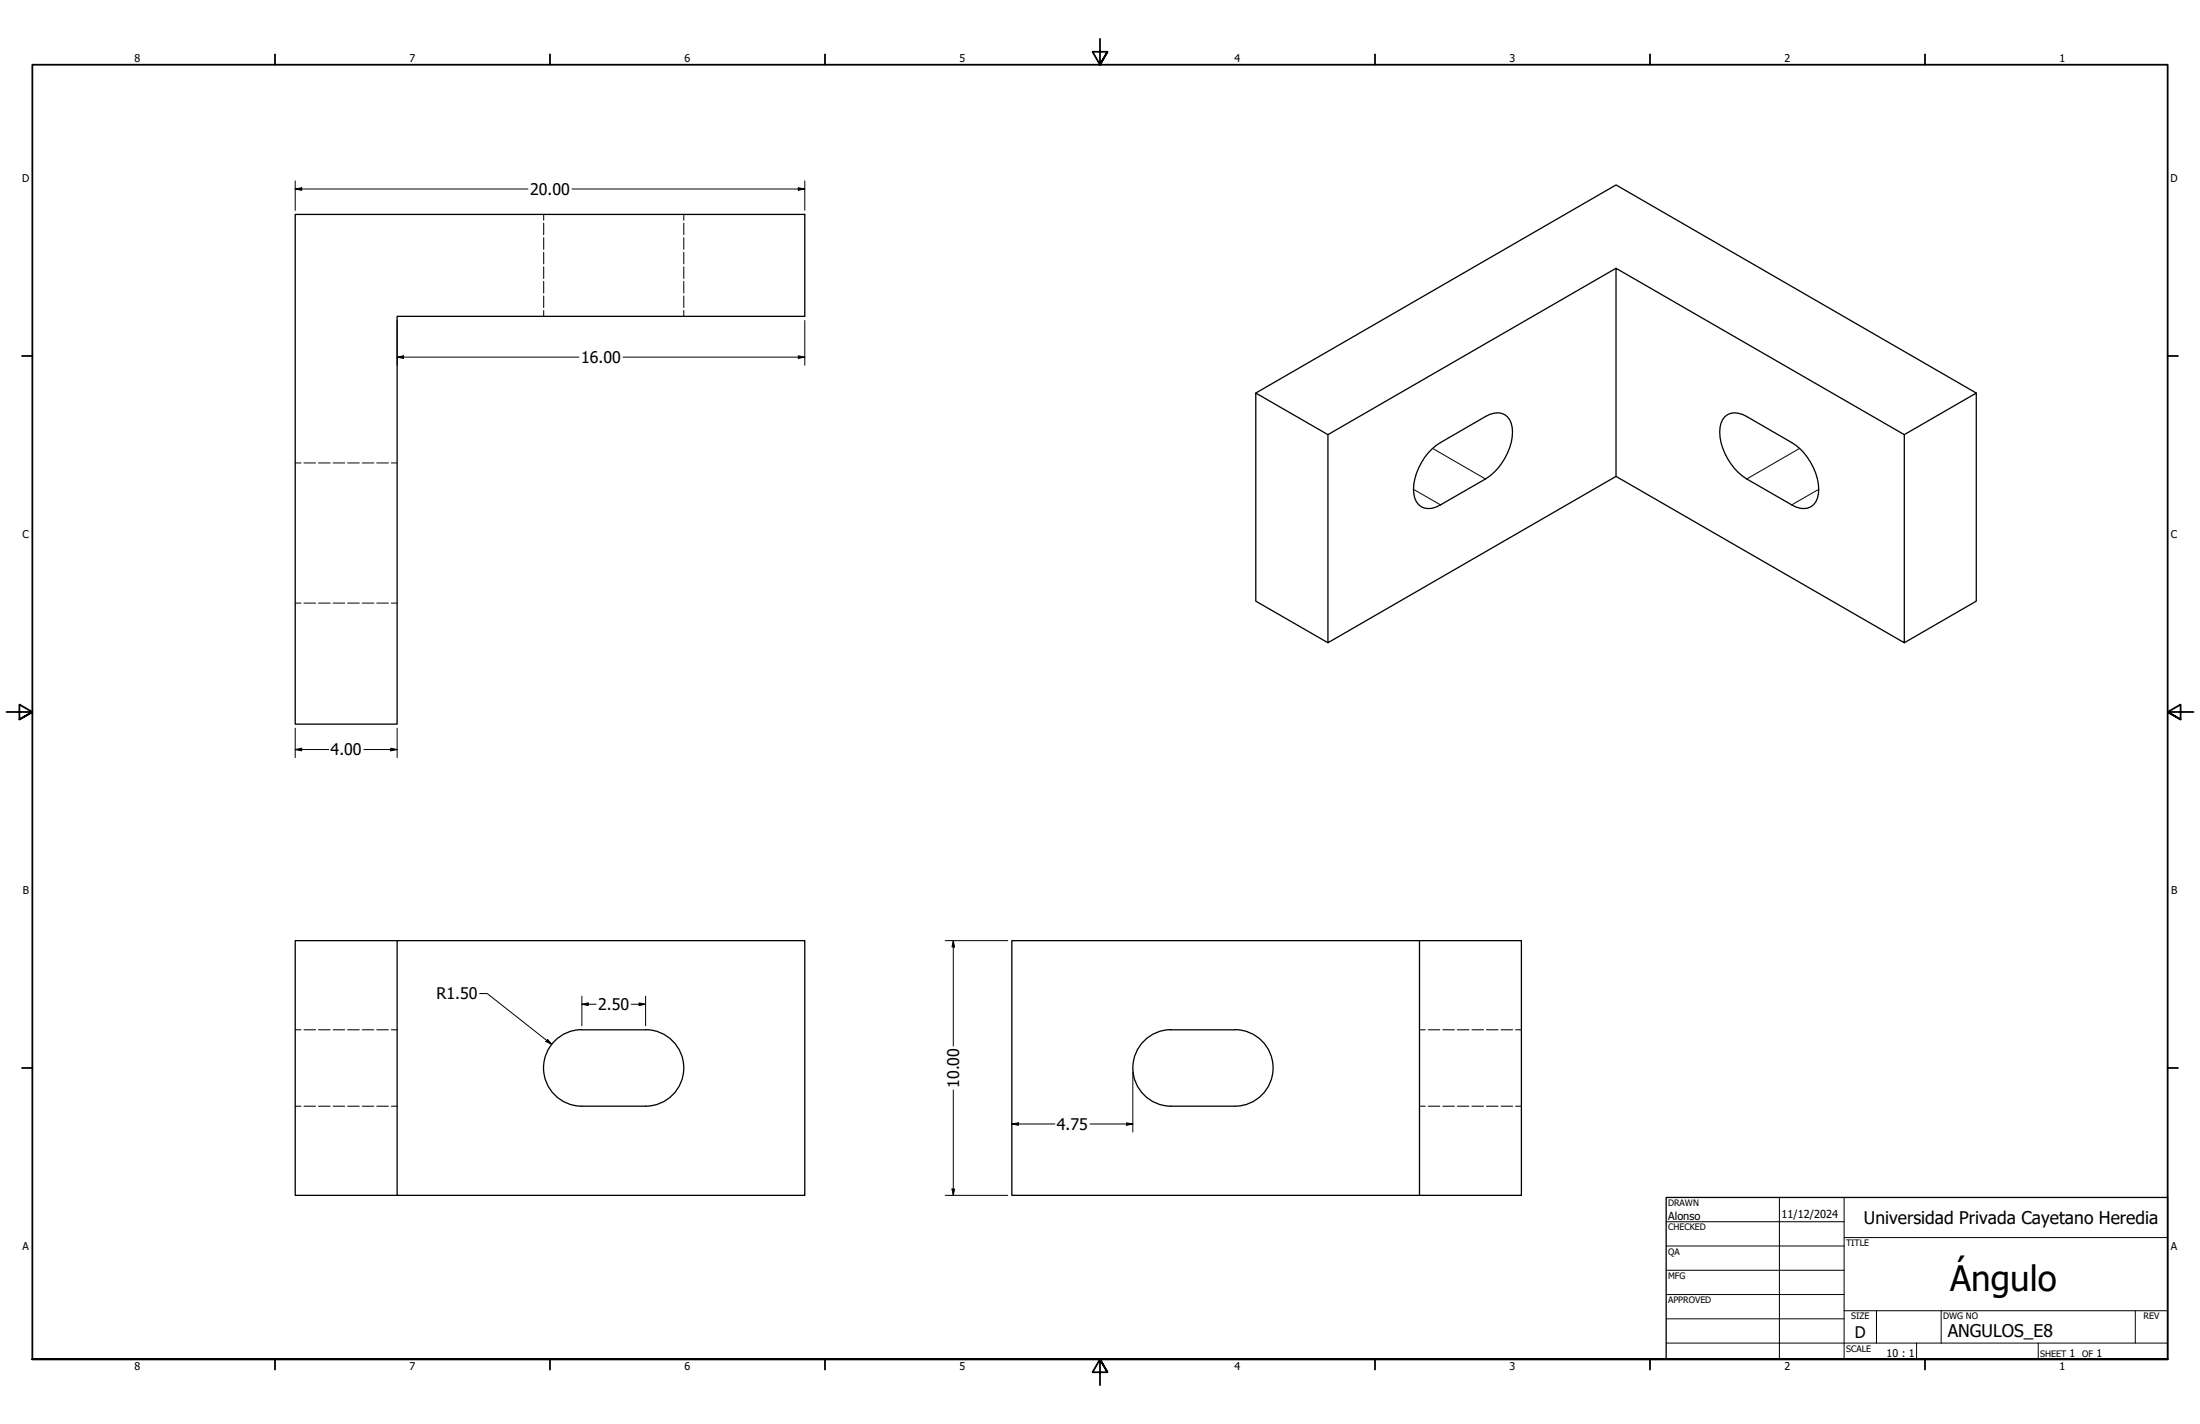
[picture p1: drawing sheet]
<svg xmlns="http://www.w3.org/2000/svg" width="864mm" height="559mm" viewBox="0 0 864 559" stroke-linecap="round" stroke-linejoin="round" font-family="sans-serif">
<!-- layer: Hidden (ANSI) -->
<g fill="none" stroke="#000" stroke-width=".39">
<path d="M213.4 84.1v2.3M213.4 87.6v4.5M213.4 93.3v4.6M213.4 99v4.6M268.4 84.1v2.3M268.4 87.6v4.5M268.4 93.3v4.6M268.4 99v4.6M213.4 104.7v4.6M213.4 110.4v4.6M213.4 116.1v4.6M268.4 104.7v4.6"/>
<path d="M268.4 110.4v4.6M268.4 116.1v4.6M213.4 121.9v2.2M268.4 121.9v2.2M115.9 181.7h2.3M119.3 181.7h4.6M125 181.7h4.6M130.7 181.7h4.6M136.5 181.7h4.5M142.2 181.7h4.5M147.9 181.7h4.6M153.6 181.7h2.3"/>
<path d="M115.9 236.7h2.3M119.3 236.7h4.6M125 236.7h4.6M130.7 236.7h4.6M136.5 236.7h4.5M142.2 236.7h4.5M147.9 236.7h4.6M153.6 236.7h2.3M115.9 404.1h2.3M119.3 404.1h4.6M125 404.1h4.6M130.7 404.1h4.6"/>
<path d="M136.5 404.1h4.5M142.2 404.1h4.5M147.9 404.1h4.6M153.6 404.1h2.3M557.2 404.1h2.3M560.6 404.1h4.6M566.4 404.1h4.5M572.1 404.1h4.5M577.8 404.1h4.6M583.5 404.1h4.6M589.2 404.1h4.6M594.9 404.1h2.3"/>
<path d="M115.9 434.1h2.3M119.3 434.1h4.6M125 434.1h4.6M130.7 434.1h4.6M136.5 434.1h4.5M142.2 434.1h4.5M147.9 434.1h4.6M153.6 434.1h2.3M557.2 434.1h2.3M560.6 434.1h4.6M566.4 434.1h4.5M572.1 434.1h4.5"/>
<path d="M577.8 434.1h4.6M583.5 434.1h4.6M589.2 434.1h4.6M594.9 434.1h2.3"/>
</g>
<!-- layer: Visible (ANSI) -->
<g fill="none" stroke="#000" stroke-width=".51">
<path d="M115.9 84.1h200v40h-160v160.1h-40zM634.4 105.3l113.1 65.3v81.6l-113.1-65.3zM634.4 105.3l-113.1 65.3v81.6l113.1-65.3M493 154.2l141.4-81.6 141.4 81.6M521.3 170.6l-28.3-16.4v81.7l28.3 16.3M562.2 176.1l3.3-2.4 17.6-10.3a6.5 6.5 0 0 1 9.5 1.3 16.6 16.6 0 0 1-2 15.3 21.8 21.8 0 0 1-7.5 8l-17.6 10.1a6.5 6.5 0 0 1-9.5-1.2 16.6 16.6 0 0 1 2-15.4l1.2-1.9zM677.1 163.5a6.8 6.8 0 0 1 8.6-.1l17.6 10.3a22.8 22.8 0 0 1 10.5 20.2 6 6 0 0 1-8.8 5l-19.3-10.9a23 23 0 0 1-10.5-20.3l1-3zM747.5 170.6l28.3-16.4v81.7l-28.3 16.3M155.9 369.1h160v100h-160zM155.9 369.1h-40v100h40M557.2 369.1h40v100h-40v-100h-160v100h160M228.4 404.1a15 15 0 0 0-15 15 15 15 0 0 0 15 15h25a15 15 0 0 0 15-15 15 15 0 0 0-15-15"/>
<path d="M228.4 404.1h25M459.7 404.1h25M459.7 404.1a15 15 0 0 0-15 15 15 15 0 0 0 15 15h25a15 15 0 0 0 15-15 15 15 0 0 0-15-15"/>
</g>
<!-- layer: Visible Narrow (ANSI) -->
<path d="M562.4 176l20.7 12M706.4 176l-20.7 12M554.9 192l10.6 6.1M713.9 192l-10.6 6.1" fill="none" stroke="#000" stroke-width=".39"/>
<!-- layer: Border (ANSI) -->
<g fill="none" stroke="#000" stroke-width=".7">
<path d="M431.8 15.2v10.2l-2.9-5.1h5.8l-2.9 5.1 2.9-5.1M107.9 21.3v4.1M215.9 21.3v4.1M323.8 21.3v4.1M539.8 21.3v4.1M647.7 21.3v4.1M755.6 21.3v4.1M8.6 139.7h4.1M850.9 139.7h4.1M2.5 279.4h10.2l-5.1-2.9v5.8l5.1-2.9-5.1 2.9M861.1 279.4h-10.2l5.1-2.9v5.8l-5.1-2.9 5.1 2.9M8.6 419.1h4.1"/>
<path d="M850.9 419.1h4.1M12.7 533.4v-508h838.2v508h-838.2h838.2M107.9 533.4v4.1M215.9 533.4v4.1M323.8 533.4v4.1M434.7 538.5l-2.9-5.1 2.9 5.1h-5.8l2.9-5.1v10.2M539.8 533.4v4.1M647.7 533.4v4.1M755.6 533.4v4.1"/>
</g>
<!-- layer: Title (ANSI) -->
<g fill="none" stroke="#000" stroke-width=".39">
<path d="M654 479.4h69.9M698.5 469.9v63.5M723.9 469.9v63.5M654 488.9h69.9M654 498.5h69.9M723.9 485.6h127M654 508h69.9M654 517.5h69.9M723.9 514.3h127M736.6 514.3v12.7M762 514.3v12.7M838.2 514.3v12.7"/>
<path d="M654 527h196.9M752.3 527v6.4M800.1 527v6.4"/>
</g>
<path d="M654 469.9h196.9v63.5h-196.9z" fill="none" stroke="#000" stroke-width=".51"/>
<!-- layer: Dimension (ANSI) -->
<g fill="none" stroke="#000" stroke-width=".39">
<path d="M115.9 74.2l2.5-.5v1zM115.9 74.2h91.4M115.9 71v11.6M224.5 74.2h91.4M313.4 73.7l2.5 .5-2.5 .5zM315.9 71v11.6M155.9 125.7v17.6M313.4 139.6l2.5 .5-2.5 .6zM315.9 125.7v17.6M155.9 140.1l2.5-.5v1.1zM155.9 140.1h71.4M244.5 140.1h71.4"/>
<path d="M115.9 294.1l2.5-.5v1zM115.9 285.8v11.5M115.9 294.1h13.1M142.8 294.1h13.1M153.4 293.6l2.5 .5-2.5 .5zM155.9 285.8v11.5M371 369.1h24.6M374.2 369.1l.5 2.5h-1zM374.2 369.1v41.4M188.3 389.9h3l25.3 19.9M228.4 394.1l2.5-.5v1zM228.4 394.1h5.6"/>
<path d="M228.4 390.9v11.6M247.8 394.1h5.6M250.9 393.6l2.5 .5-2.5 .5zM253.4 390.9v11.6M214.9 407.9l1.7 1.9-2.3-1.1zM374.2 427.7v41.4M444.7 420.7v23.5M397.2 441.1l2.5-.5v1zM397.2 441.1h16.9M427.9 441.1h16.8M442.2 440.6l2.5 .5-2.5 .5zM371 469.1h24.6"/>
<path d="M373.7 466.6h1l-.5 2.5z"/>
</g>
<g fill="#000">
<path d="M115.9 74.2l2.5-.5v1zM313.4 73.7l2.5 .5-2.5 .5zM155.9 140.1l2.5-.5v1.1zM313.4 139.6l2.5 .5-2.5 .6zM115.9 294.1l2.5-.5v1zM153.4 293.6l2.5 .5-2.5 .5zM374.2 369.1l.5 2.5h-1zM228.4 394.1l2.5-.5v1zM250.9 393.6l2.5 .5-2.5 .5zM214.9 407.9l1.7 1.9-2.3-1.1zM397.2 441.1l2.5-.5v1zM442.2 440.6l2.5 .5-2.5 .5z"/>
<path d="M373.7 466.6h1l-.5 2.5z"/>
</g>
<text font-size="13.7" x="765.6" y="506.8">Ángulo</text>
<g font-size="6.9">
<text x="731.6" y="480.4">Universidad Privada Cayetano Heredia</text>
<text x="764.6" y="524.7">ANGULOS_E8</text>
</g>
<g font-size="6.3">
<text x="208.1" y="76.5">20.00</text>
<text x="228.1" y="142.4">16.00</text>
<text x="129.8" y="296.4">4.00</text>
<text x="171.3" y="392.2">R1.50</text>
<text x="234.8" y="396.4">2.50</text>
<text x="376.5" y="426.9" transform="rotate(-90 376.5 426.9)">10.00</text>
<text x="414.8" y="443.4">4.75</text>
<text x="728.1" y="524.9">D</text>
</g>
<g font-size="4.3">
<text x="654.8" y="478.6">Alonso</text>
<text x="699.3" y="478">11/12/2024</text>
</g>
<g font-size="4.2">
<text x="52.8" y="24.4">8</text>
<text x="160.8" y="24.4">7</text>
<text x="268.7" y="24.4">6</text>
<text x="376.7" y="24.4">5</text>
<text x="484.6" y="24.4">4</text>
<text x="592.6" y="24.4">3</text>
<text x="700.5" y="24.4">2</text>
<text x="808.5" y="24.4">1</text>
<text x="8.8" y="71.4">D</text>
<text x="852" y="71.4">D</text>
<text x="8.9" y="211.1">C</text>
<text x="852.2" y="211.1">C</text>
<text x="9" y="350.8">B</text>
<text x="852.2" y="350.8">B</text>
<text x="8.9" y="490.5">A</text>
<text x="852.2" y="490.5">A</text>
<text x="740.6" y="532.6">10 : 1</text>
<text x="812.4" y="532.6">1</text>
<text x="823" y="532.6">1</text>
<text x="52.8" y="537.5">8</text>
<text x="160.8" y="537.5">7</text>
<text x="268.7" y="537.5">6</text>
<text x="376.7" y="537.5">5</text>
<text x="484.6" y="537.5">4</text>
<text x="592.6" y="537.5">3</text>
<text x="700.5" y="537.5">2</text>
<text x="808.5" y="537.5">1</text>
</g>
<g font-size="3.5">
<text x="654.8" y="473.2">DRAWN</text>
<text x="654.8" y="482.8">CHECKED</text>
<text x="724.7" y="488.9">TITLE</text>
<text x="654.8" y="492.3">QA</text>
<text x="654.8" y="501.8">MFG</text>
<text x="654.8" y="511.4">APPROVED</text>
<text x="726.7" y="517.7">SIZE</text>
<text x="762.8" y="517.7">DWG NO</text>
<text x="841.4" y="517.7">REV</text>
<text x="724.7" y="530.4">SCALE</text>
<text x="800.9" y="532.6">SHEET</text>
<text x="817.4" y="532.6">OF</text>
</g>
</svg>
